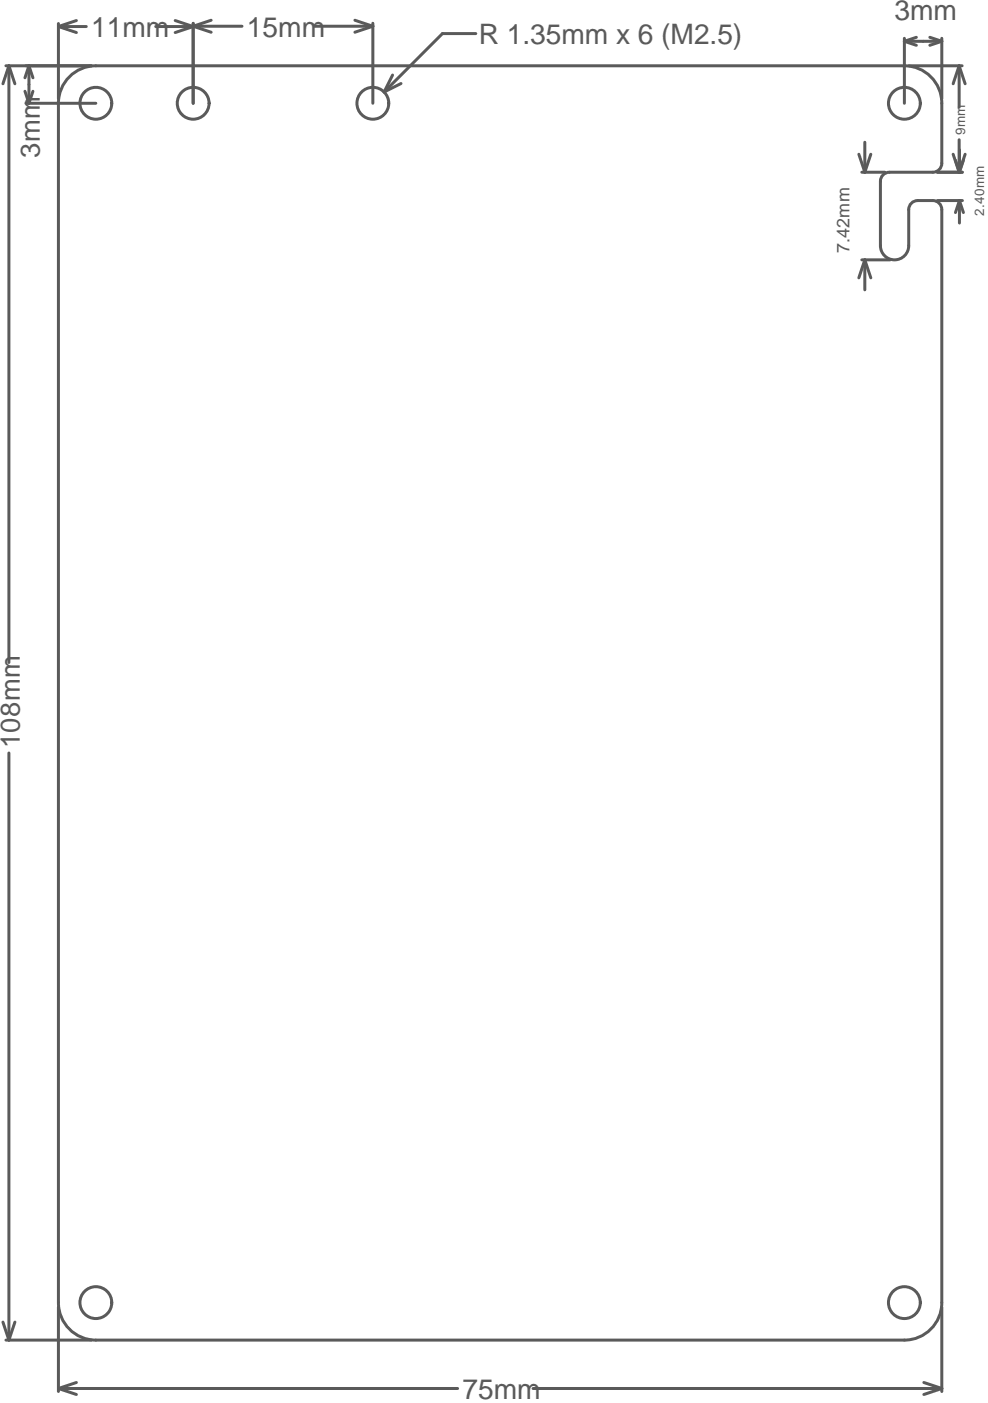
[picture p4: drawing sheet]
<svg xmlns="http://www.w3.org/2000/svg" width="139mm" height="198mm" viewBox="0 0 139 198" stroke-linecap="round" stroke-linejoin="round" font-family="sans-serif">
<g fill="none" stroke="#5a5a5a" stroke-width=".42">
<path d="M.8 9.3h12.1M1.3 9.3l.8 2.5M1.3 9.3v84.2M1.3 9.3l-.9 2.5M3.5 12.9l.6 1.7M3.7 14.6h9.8M4.1 9.3l.5 1.7M4.1 9.3l-.6 1.7M4.1 9.3v5.3M4.6 12.9l-.5 1.7M8.2 3.3v10.6M8.2 3.7l2.6 .9"/>
<path d="M8.2 3.7h4M9.8 10.8a5.3 5.3 0 0 1 3.7-1.5h114.1a5.3 5.3 0 0 1 5.2 5.3v8.4a1.27 1.27 0 0 1-1.2 1.3h-6.2a1.27 1.27 0 0 0-1.2 1.3v9.1a2 2 0 0 0 2 2 2 2 0 0 0 2-2v-5.1a1.27 1.27 0 0 1 1.2-1.3h2.2a1.27 1.27 0 0 1 1.2 1.3v154.1a5.3 5.3 0 0 1-5.2 5.3h-114.1a5.3 5.3 0 0 1-5.3-5.3v-169.1a5.3 5.3 0 0 1 1.6-3.8zM10.8 2.9l-2.6 .8M22 3.7h5.2M24.7 2.9l2.5 .8M27.2 3.7l-2.5 .9M27.2 3.3v11.3M27.2 3.7l2.6 .8M27.2 3.7h6.9M29.8 2.9l-2.6 .8M44.3 3.7h8.3M50.1 2.9l2.5 .8"/>
<path d="M52.6 3.3v11.3M52.6 3.7l-2.5 .8M55.4 10.6l-1.2 2.4M56.6 11.8l-2.4 1.2M67.1 4.7h-4.7l-8.2 8.3M127.6 5.4v9.2M127.6 5.8h5.2M127.6 5.8l1.6 .6M128.2 9.3h7.5M129.2 5.3l-1.6 .5M131.1 5.3l1.7 .5M132.8 5.4v8.5"/>
<path d="M132.8 5.8l-1.7 .6M135.3 9.3l-.9 2.5M135.3 9.3v5.8M135.3 19.7v4.6M135.3 9.3l.8 2.5M121.1 21.8l.9 2.5M121.6 36.7h3.9M121.6 24.3h3.2M122 36.7l-.9 2.5M122 20.1v4.2M122 36.7v4.2M122 36.7l.8 2.5"/>
<path d="M122.8 21.8l-.8 2.5M132.2 24.3h3.5M132.2 28.3h3.5M134.4 21.8l.9 2.5M134.8 22.6l.5 1.7M135.3 28.3l-.5 1.7M135.3 21.1v3.2M135.3 28.3v3.2M135.3 28.3l.6 1.7M135.9 22.6l-.6 1.7M136.1 21.8l-.8 2.5M1.3 106.2v82.8"/>
<path d="M.4 186.5l.9 2.5M.8 189h12.1M2.1 186.5l-.8 2.5M8.2 184.4v11.9M8.2 195.9l2.6 .8M8.2 195.9h56.3M10.8 195l-2.6 .9M75.2 195.9h57.6M130.3 195l2.5 .9M132.8 184.4v11.9M132.8 195.9l-2.5 .8"/>
<circle cx="13.5" cy="14.6" r="2.25"/>
<circle cx="27.2" cy="14.6" r="2.25"/>
<circle cx="52.6" cy="14.6" r="2.25"/>
<circle cx="127.6" cy="14.6" r="2.25"/>
<circle cx="13.5" cy="183.7" r="2.25"/>
<circle cx="127.6" cy="183.7" r="2.25"/>
</g>
<g font-size="4" fill="#5a5a5a">
<text x="12.8" y="5.3">11mm</text>
<text x="34.8" y="5.2">15mm</text>
<text x="126.1" y="2.8">3mm</text>
<text x="67.5" y="6.3">R 1.35mm x 6 (M2.5)</text>
<text x="65.2" y="197.4">75mm</text>
</g>
<g font-size="3.8" fill="#5a5a5a">
<text x="5.6" y="22.3" transform="rotate(-90 5.6 22.3)">3mm</text>
<text x="2.8" y="105.5" transform="rotate(-90 2.8 105.5)">108mm</text>
</g>
<text font-size="2.5" fill="#5a5a5a" x="119.8" y="35.7" transform="rotate(-90 119.8 35.7)">7.42mm</text>
<g font-size="1.9" fill="#5a5a5a">
<text x="136.1" y="19.1" transform="rotate(-90 136.1 19.1)">9mm</text>
<text x="138.8" y="30.4" transform="rotate(-90 138.8 30.4)">2.40mm</text>
</g>
</svg>
